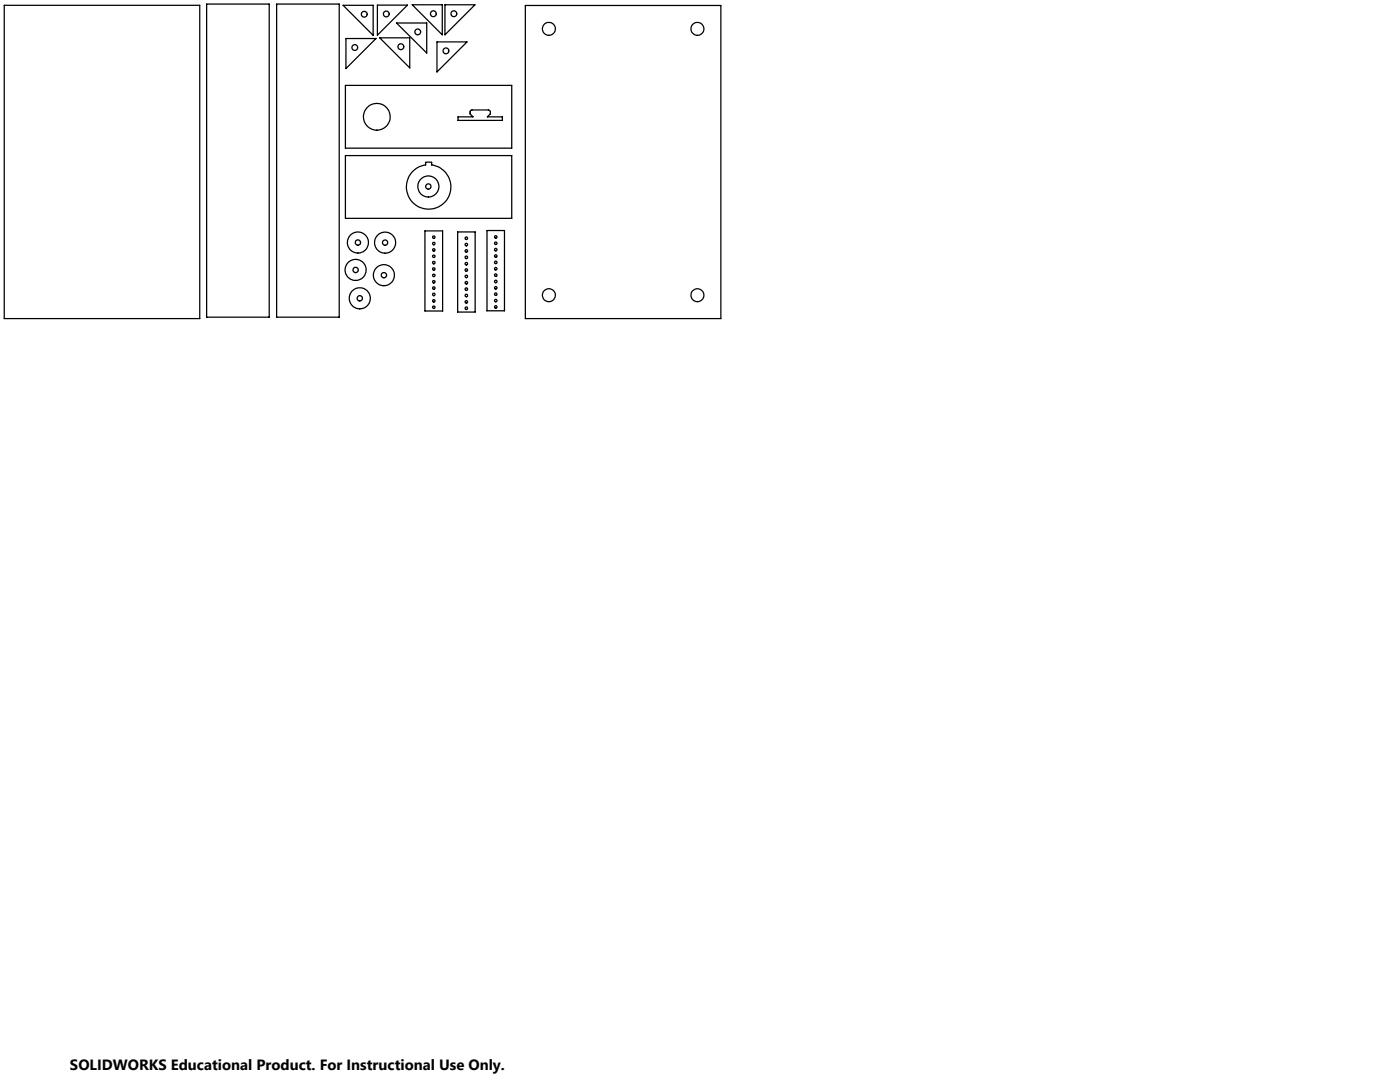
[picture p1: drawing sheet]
<svg xmlns="http://www.w3.org/2000/svg" width="279mm" height="216mm" viewBox="0 0 279 216" stroke-linecap="round" stroke-linejoin="round" font-family="sans-serif">
<g fill="none" stroke="#000" stroke-width=".25">
<path d="M.8 1.1h39.1v62.5h-39.1zM41.2 .8h12.5v62.5h-12.5zM55.2 .8h12.5v62.5h-12.5zM68.5 1.1h6v6zM68.9 17h33.2v12.6h-33.2zM69 7.7h6l-6 6zM75.3 1h6l-6 6zM75.8 7.5h6v6zM79.1 4.6h6.1v6zM82.3 1h6v5.9zM87.2 8.4h6l-6 6zM88.8 1h6l-6 5.9z"/>
<path d="M104.8 1.1h39.1v62.5h-39.1zM68.9 31h33.2v12.6h-33.2zM82.3 34.2a4.3 4.3 0 0 1 2.6-1.3v-.5l.3-.1 .9 .1v.5a4.4 4.4 0 0 1 3.6 5.9 4.4 4.4 0 0 1-6.5 2.3 4.4 4.4 0 0 1-.9-6.9zM91.4 23.3h3l-.6-.6v-.5l.3-.3h3.4l.3 .3 .1 .5-.6 .6h3v.7h-8.9zM84.8 46.1h3.5v16h-3.5zM91.3 46.3h3.5v16h-3.5zM97.2 46h3.5v16h-3.5z"/>
<circle cx="70.8" cy="9.5" r=".57"/>
<circle cx="72.7" cy="2.8" r=".59"/>
<circle cx="77.1" cy="2.8" r=".58"/>
<circle cx="80" cy="9.3" r=".59"/>
<circle cx="83.4" cy="6.4" r=".59"/>
<circle cx="86.5" cy="2.7" r=".59"/>
<circle cx="89" cy="10.1" r=".59"/>
<circle cx="90.6" cy="2.7" r=".59"/>
<circle cx="109.5" cy="5.8" r="1.29"/>
<circle cx="139.2" cy="5.8" r="1.29"/>
<circle cx="75.2" cy="23.3" r="2.67"/>
<circle cx="85.5" cy="37.2" r=".52"/>
<circle cx="85.5" cy="37.2" r="2.1"/>
<circle cx="71" cy="53.9" r="2.1"/>
<circle cx="71" cy="53.9" r=".53"/>
<circle cx="71.4" cy="48.4" r="2.1"/>
<circle cx="71.4" cy="48.4" r=".53"/>
<circle cx="71.8" cy="59.5" r=".52"/>
<circle cx="71.8" cy="59.5" r="2.11"/>
<circle cx="76.6" cy="54.9" r="2.1"/>
<circle cx="76.6" cy="54.9" r=".53"/>
<circle cx="76.9" cy="48.4" r="2.1"/>
<circle cx="76.9" cy="48.4" r=".53"/>
<circle cx="86.6" cy="58.8" r=".26"/>
<circle cx="86.6" cy="53.7" r=".26"/>
<circle cx="86.6" cy="51.1" r=".26"/>
<circle cx="86.6" cy="55" r=".26"/>
<circle cx="86.6" cy="56.2" r=".26"/>
<circle cx="86.6" cy="47.3" r=".26"/>
<circle cx="86.6" cy="49.9" r=".26"/>
<circle cx="86.6" cy="48.6" r=".26"/>
<circle cx="86.6" cy="52.4" r=".26"/>
<circle cx="86.6" cy="57.5" r=".26"/>
<circle cx="93.1" cy="59" r=".26"/>
<circle cx="93.1" cy="53.9" r=".26"/>
<circle cx="93.1" cy="51.4" r=".26"/>
<circle cx="93.1" cy="55.2" r=".26"/>
<circle cx="93.1" cy="56.4" r=".26"/>
<circle cx="93.1" cy="47.5" r=".26"/>
<circle cx="93.1" cy="50.1" r=".26"/>
<circle cx="93.1" cy="48.8" r=".26"/>
<circle cx="93.1" cy="52.6" r=".26"/>
<circle cx="93.1" cy="57.7" r=".26"/>
<circle cx="98.9" cy="58.7" r=".25"/>
<circle cx="98.9" cy="51.1" r=".25"/>
<circle cx="98.9" cy="54.9" r=".25"/>
<circle cx="98.9" cy="56.2" r=".25"/>
<circle cx="98.9" cy="53.6" r=".25"/>
<circle cx="98.9" cy="47.3" r=".25"/>
<circle cx="98.9" cy="48.5" r=".25"/>
<circle cx="98.9" cy="49.8" r=".25"/>
<circle cx="98.9" cy="52.4" r=".25"/>
<circle cx="98.9" cy="57.4" r=".25"/>
<circle cx="98.9" cy="60" r=".25"/>
<circle cx="109.5" cy="58.9" r="1.29"/>
<circle cx="139.2" cy="58.9" r="1.29"/>
<circle cx="86.6" cy="60" r=".26"/>
<circle cx="86.6" cy="61.3" r=".26"/>
<circle cx="93.1" cy="60.2" r=".26"/>
<circle cx="93.1" cy="61.5" r=".26"/>
<circle cx="98.9" cy="61.2" r=".25"/>
</g>
<text font-size="3" x="14" y="213.5">SOLIDWORKS Educational Product. For Instructional Use Only.</text>
</svg>
